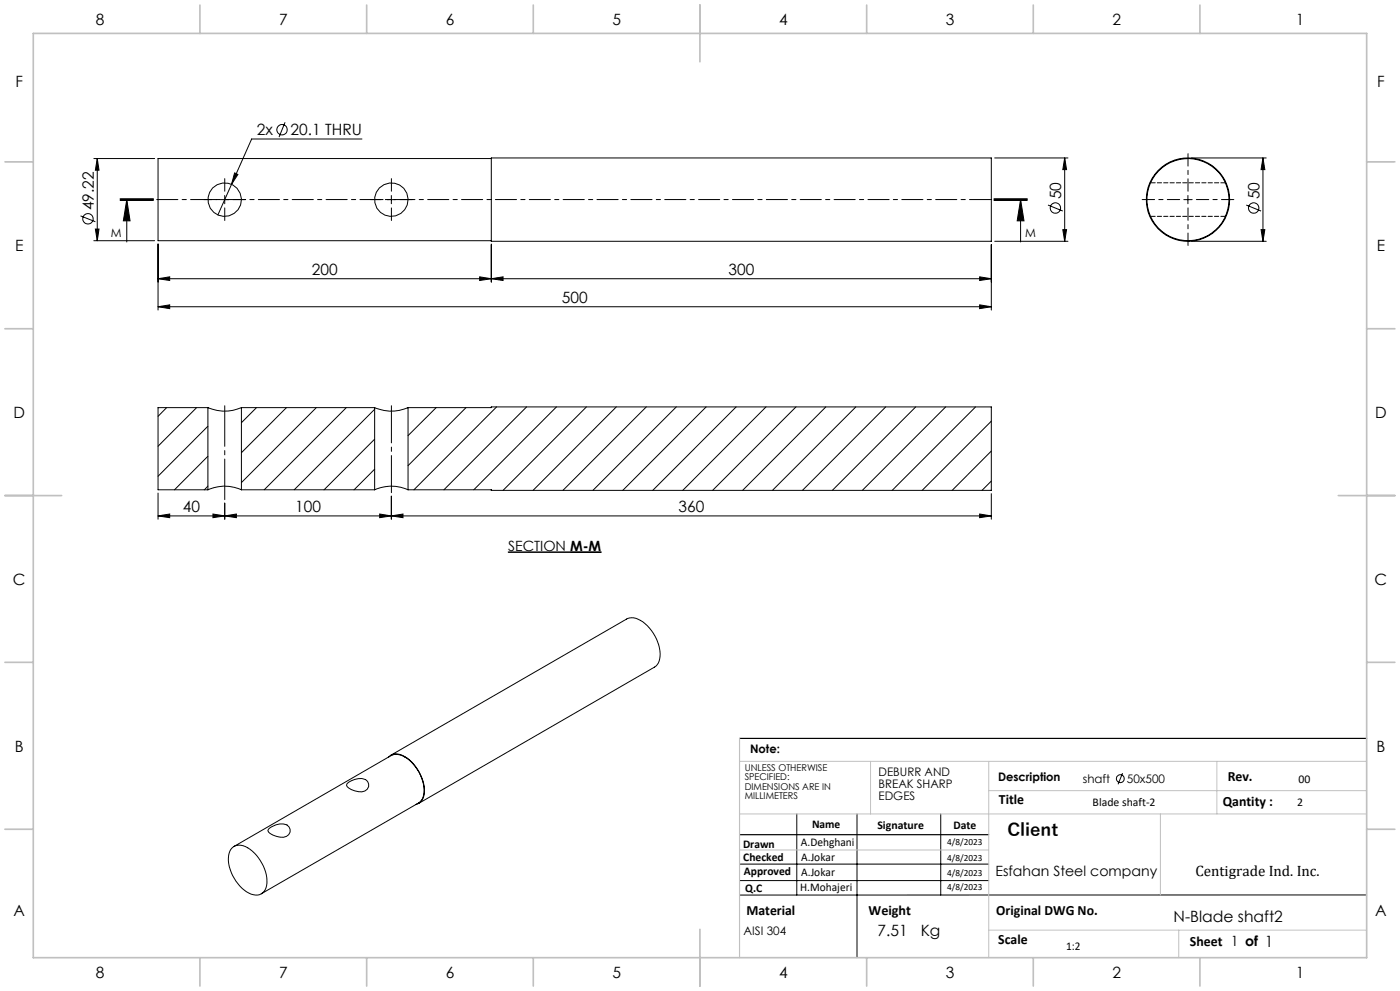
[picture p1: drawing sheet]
<svg xmlns="http://www.w3.org/2000/svg" width="420mm" height="297mm" viewBox="0 0 420 297" stroke-linecap="round" stroke-linejoin="round" font-family="sans-serif">
<g fill="none" stroke="#000" stroke-width=".3">
<path d="M85.5 36.7l-1.8 4.4M28.2 47.5h18.2M29.2 47.5v24.6M29.2 47.5l.5 3.5h-1.1zM36 59.8h10M36 59.6h10M38 59.8l1 6.4h-2zM38 59.8v12.7M66.1 59.8h2.6M67.4 58.6v2.5M69.5 55.2l-4.1 9.2M70.4 51.8l1 .5-1.9 2.9z"/>
<path d="M108.6 41.7h-33.1l-6 13.5M116.2 59.8h2.4M117.4 58.6v2.5M147.4 47.3h150v25h-150zM147.4 47.5h-100v24.6h100M298.2 59.8h10M298.2 59.6h10M298.4 47.3h22M306.2 59.8l1 6.4h-2zM306.2 59.8v12.7M319.4 47.3v25M319.4 47.3l.6 3.5h-1.2z"/>
<path d="M355.1 59.8h2.5M356.4 58.6v2.5M357.4 47.3h22.5M378.9 47.3v25M378.9 47.3l.5 3.5h-1.1zM24.2 64.7l4.4 1.8M28.2 72.1h18.2M28.6 68.6h1.1l-.5 3.5zM36 60.1h10zM47.4 73.1v19.8M147.4 73.1v11.4M297.4 73.3v19.6"/>
<path d="M298.2 60.1h10M298.4 72.3h22M314.4 61.5l4.4 1.7M318.8 68.8h1.2l-.6 3.5zM357.4 72.3h22.5M373.9 61.5l4.4 1.7M378.3 68.8h1.1l-.5 3.5zM47.4 91.9l3.5-.5v1.1zM47.4 83.5l3.5-.5v1.1zM47.4 91.9h250M47.4 83.5h250M143.9 83l3.5 .5-3.5 .6z"/>
<path d="M147.4 83.5l3.5-.5v1.1zM293.9 91.4l3.5 .5-3.5 .6zM293.9 83l3.5 .5-3.5 .6zM50 122.2l-2.6 2.6M59 122.2l-11.6 11.5M62.4 127.7l-15 15M62.4 136.7l-10 10.1M62.4 122.2a12.3 12.3 0 0 0 10 0M62.4 122.2h-15v24.6h15M62.4 122.2v24.6M72.4 122.2h40M72.4 122.2v24.6"/>
<path d="M76.9 122.2l-4.5 4.5M85.9 122.2l-13.5 13.5M94.9 122.2l-22.5 22.4M103.9 122.2l-24.6 24.6M112.4 122.7l-24.1 24.1M112.4 131.6l-15.2 15.2M112.4 122.2a12.2 12.2 0 0 0 10 0M112.4 122.2v24.6M122.4 122.2h25v-.2h150v25h-150v-.2h-25M122.4 122.2v24.6M130.8 122.2l-8.4 8.4M139.8 122.2l-17.4 17.4"/>
<path d="M149 122l-24.8 24.8M158 122l-24.8 24.8M166.9 122l-24.8 24.8M175.9 122l-25 25M184.9 122l-25 25M193.9 122l-25 25M202.9 122l-25 25M211.8 122l-25 25M220.8 122l-25 25M229.8 122l-25 25M238.8 122l-25 25M247.8 122l-25 25"/>
<path d="M256.8 122l-25.1 25M265.7 122l-25 25M274.7 122l-25 25M283.7 122l-25 25M292.7 122l-25 25M297.4 126.2l-20.8 20.8M297.4 135.2l-11.8 11.8M47.4 154.6l3.5-.5v1zM47.4 147.8v7.8M47.4 154.6h250M62.4 145.7l-1.1 1.1M62.4 146.8a12 12 0 0 1 10 0"/>
<path d="M63.9 154.1l3.5 .5-3.5 .5zM67.4 154.6l3.5-.5v1zM67.4 150.8v4.8M72.4 146.8h40M112.4 140.6l-6.2 6.2M112.4 146.8a12 12 0 0 1 10 0M113.9 154.1l3.5 .5-3.5 .5zM117.4 154.6l3.5-.5v1zM117.4 148.7v6.9M293.9 154.1l3.5 .5-3.5 .5zM297.4 148v7.6M297.4 144.2l-2.8 2.8"/>
<path d="M152.4 165.4h28M152.4 165.5h18.6M104.1 234.9a5.8 5.8 0 0 1 5.6-1.3 1.97 1.97 0 0 1 .9 2.3 1.97 1.97 0 0 1-2 1.4 5 5 0 0 1-4.6-2zM116.6 226.9a3.7 3.7 0 0 1 4.8-.1 12.5 12.5 0 0 1 5.8 11.5l-.4 1.3a2.97 2.97 0 0 1-2 1.5M117.3 226.3l70.7-40.8a4.5 4.5 0 0 1 4.9 .9 12.4 12.4 0 0 1 5 11.1l-.4 1.3-1.2 1.2-70.7 40.8M336.8 231.7l-1.4 3.4M69.6 254.1a4 4 0 0 1 5.4 .4 11.9 11.9 0 0 1 4.8 11.6 3.3 3.3 0 0 1-5.2 1.5 12 12 0 0 1-5.9-11.8zM70.2 253.7l47.1-27.3a5.4 5.4 0 0 1 6.2 2.1 12.1 12.1 0 0 1 3.6 9.7l-.4 1.3-1.1 1.2-47.2 27.2M80.5 248.5a5.6 5.6 0 0 1 5.6-1.2 1.97 1.97 0 0 1 .9 2.2 1.97 1.97 0 0 1-2 1.4 5.1 5.1 0 0 1-4.6-1.9zM221.9 259h74.7M239 243.9v24.3M257.1 243.9v43.1"/>
<path d="M282.2 243.9v24.3M221.9 263.9h74.7M410 268.2h-188.1"/>
<circle cx="84.6" cy="38.9" r="1.55"/>
<circle cx="67.4" cy="59.8" r="5"/>
<circle cx="117.4" cy="59.8" r="5"/>
<circle cx="356.4" cy="59.8" r="12.3"/>
<circle cx="356.4" cy="59.8" r="12.5"/>
<circle cx="26.4" cy="65.6" r="1.55"/>
<circle cx="316.6" cy="62.3" r="1.56"/>
<circle cx="376.1" cy="62.3" r="1.56"/>
<circle cx="336.1" cy="233.4" r="1.18"/>
</g>
<path d="M171 165.5h9.4" fill="none" stroke="#000" stroke-width=".4"/>
<path d="M64.9 59.8h-3.8M67.4 57.3v-3.8M69.9 59.8h3.8M114.9 59.8h-3.8M117.4 57.3v-3.8M119.9 59.8h3.8M67.4 62.3v3.8M117.4 62.3v3.8" fill="none" stroke="#000" stroke-width=".3" stroke-dasharray="15.2 1.3 1.3 1.3"/>
<path d="M67.4 149.7v-28.1" fill="none" stroke="#000" stroke-width=".3" stroke-dasharray="15.2 1.3 1.3 1.3" stroke-dashoffset="3.1"/>
<path d="M117.4 147.7v-26.1" fill="none" stroke="#000" stroke-width=".3" stroke-dasharray="15.2 1.3 1.3 1.3" stroke-dashoffset="4.1"/>
<path d="M353.9 59.8h-11.2M356.4 57.3v-11.2M358.9 59.8h11.3M356.4 62.3v11.3" fill="none" stroke="#000" stroke-width=".3" stroke-dasharray="15.2 1.3 1.3 1.3" stroke-dashoffset="11.5"/>
<path d="M308.2 59.8h-272.2" fill="none" stroke="#000" stroke-width=".3" stroke-dasharray="6.3 1.3 1.3 1.3" stroke-dashoffset="-.8"/>
<path d="M221.9 221.3h188.1M221.9 250.2h74.7" fill="none" stroke="#000" stroke-width=".35"/>
<path d="M221.9 228.2h188.1M261.2 228.2v15.7M296.6 228.2v58.8M296.6 237h113.4M365.1 228.2v15.7M221.9 243.9h188.1M221.9 254.7h74.7M348.1 243.9v24.3M296.6 278.8h113.4M353.6 278.8v8.2" fill="none" stroke="#c0c0c0" stroke-width=".3"/>
<path d="M221.9 221.3v65.7" fill="none" stroke="#c0c0c0" stroke-width=".35"/>
<g fill="none" stroke="#c0c0c0" stroke-width=".5">
<path d="M10 10h400v277h-400zM60 1.5v8.5M110 1.5v8.5M160 1.5v8.5M210 1.5v17M260 1.5v8.5M310 1.5v8.5M360 1.5v8.5M1.5 48.5h8.5M410 48.5h8.5M1.5 98.5h8.5M410 98.5h8.5"/>
<path d="M1.5 148.5h17M401.5 148.5h17M1.5 198.5h8.5M410 198.5h8.5M1.5 248.5h8.5M410 248.5h8.5M210 278.5v17M60 287v8.5M110 287v8.5M160 287v8.5M260 287v8.5M310 287v8.5"/>
<path d="M360 287v8.5"/>
</g>
<g fill="#000">
<path d="M306.2 59.8l1 6.4h-2zM38 59.8l1 6.4h-2z"/>
<path d="M378.9 47.3l.5 3.5h-1.1zM378.3 68.8h1.1l-.5 3.5zM319.4 47.3l.6 3.5h-1.2zM318.8 68.8h1.2l-.6 3.5zM29.2 47.5l.5 3.5h-1.1zM28.6 68.6h1.1l-.5 3.5z"/>
<path d="M47.4 91.9l3.5-.5v1.1zM293.9 91.4l3.5 .5-3.5 .6zM47.4 83.5l3.5-.5v1.1zM143.9 83l3.5 .5-3.5 .6zM147.4 83.5l3.5-.5v1.1zM293.9 83l3.5 .5-3.5 .6zM70.4 51.8l-.9 3.4 1.9-2.9z"/>
<path d="M47.4 154.6l3.5-.5v1zM63.9 154.1l3.5 .5-3.5 .5zM117.4 154.6l3.5-.5v1zM293.9 154.1l3.5 .5-3.5 .5z"/>
<path d="M113.9 154.1l3.5 .5-3.5 .5zM67.4 154.6l3.5-.5v1z"/>
</g>
<path d="M367.7 54.8h-22.6M345.1 64.8h22.6" fill="none" stroke="#000" stroke-width=".3" stroke-dasharray="1.3 .6" stroke-dashoffset="-.1"/>
<text font-size="5.3" x="302.2" y="250.7">Client</text>
<g font-size="4.7">
<text x="28.7" y="7.6">8</text>
<text x="83.7" y="7.6">7</text>
<text x="133.7" y="7.6">6</text>
<text x="183.7" y="7.6">5</text>
<text x="233.7" y="7.6">4</text>
<text x="283.7" y="7.6">3</text>
<text x="333.7" y="7.6">2</text>
<text x="388.7" y="7.6">1</text>
<text x="4.6" y="26.1">F</text>
<text x="413.1" y="26.1">F</text>
<text x="77.1" y="40.6">2x</text>
<text x="87.2" y="40.6">20.1 THRU</text>
<text x="318.4" y="59.8" transform="rotate(-90 318.4 59.8)">50</text>
<text x="377.8" y="59.8" transform="rotate(-90 377.8 59.8)">50</text>
<text x="28.1" y="63" transform="rotate(-90 28.1 63)">49.22</text>
<text x="4.5" y="75.3">E</text>
<text x="413" y="75.3">E</text>
<text x="93.5" y="82.5">200</text>
<text x="218.5" y="82.5">300</text>
<text x="168.5" y="90.9">500</text>
<text x="4" y="125.3">D</text>
<text x="412.5" y="125.3">D</text>
<text x="54.8" y="153.6">40</text>
<text x="88.5" y="153.6">100</text>
<text x="203.5" y="153.6">360</text>
<text x="3.9" y="175.3">C</text>
<text x="412.4" y="175.3">C</text>
<text x="4.4" y="225.3">B</text>
<text x="412.9" y="225.3">B</text>
<text x="4" y="274.6">A</text>
<text x="412.5" y="274.6">A</text>
<text x="263.3" y="280.5">7.51</text>
<text x="276.2" y="280.5">Kg</text>
<text x="352.1" y="276.4">N-Blade shaft2</text>
<text x="28.7" y="293.1">8</text>
<text x="83.7" y="293.1">7</text>
<text x="133.7" y="293.1">6</text>
<text x="183.7" y="293.1">5</text>
<text x="233.7" y="293.1">4</text>
<text x="283.7" y="293.1">3</text>
<text x="333.7" y="293.1">2</text>
<text x="388.7" y="293.1">1</text>
</g>
<text font-size="4.5" x="358.6" y="262.6">Centigrade Ind. Inc.</text>
<g font-size="4.2">
<text x="152.4" y="165.1">SECTION M-M</text>
<text x="368.3" y="234.1">Rev.</text>
<text x="299.7" y="240.9">Title</text>
<text x="366.8" y="241.6">Qantity :</text>
<text x="298.6" y="262.6">Esfahan Steel company</text>
<text x="223.9" y="274.2">Material</text>
<text x="260.6" y="274.2">Weight</text>
<text x="298.9" y="274.2">Original DWG No.</text>
<text x="299.5" y="282.8">Scale</text>
<text x="357" y="283.6">Sheet 1 of 1</text>
</g>
<g font-size="3.5">
<text x="33.3" y="70.9">M</text>
<text x="307.5" y="70.9">M</text>
<text x="225" y="225.7">Note:</text>
<text x="263.6" y="232.6">DEBURR AND</text>
<text x="263.6" y="236.1">BREAK SHARP</text>
<text x="263.6" y="239.7">EDGES</text>
<text x="299.4" y="234.1">Description</text>
<text x="324.9" y="234.7">shaft</text>
<text x="338.1" y="234.7">50x500</text>
<text x="389.6" y="234.7">00</text>
<text x="327.8" y="241.6">Blade shaft-2</text>
<text x="389.2" y="241.6">2</text>
<text x="243.6" y="248.1">Name</text>
<text x="263.2" y="248.5">Signature</text>
<text x="286" y="248.5">Date</text>
<text x="222.9" y="254">Drawn</text>
<text x="240.3" y="253.6">A.Dehghani</text>
<text x="240.4" y="257.9">A.Jokar</text>
<text x="223" y="258.1">Checked</text>
<text x="223.2" y="262.1">Approved</text>
<text x="240.4" y="262.4">A.Jokar</text>
<text x="223.6" y="267.4">Q.C</text>
<text x="240.1" y="267.1">H.Mohajeri</text>
<text x="223.1" y="280.2">AISI 304</text>
<text x="319.8" y="284.6">1:2</text>
</g>
<g font-size="2.8">
<text x="223.4" y="231">UNLESS OTHERWISE</text>
<text x="223.4" y="233.8">SPECIFIED:</text>
<text x="223.4" y="236.7">DIMENSIONS ARE IN</text>
<text x="223.4" y="239.5">MILLIMETERS</text>
<text x="284.2" y="253.2">4/8/2023</text>
<text x="284.2" y="258.1">4/8/2023</text>
<text x="284.2" y="262.7">4/8/2023</text>
<text x="284.2" y="266.6">4/8/2023</text>
</g>
</svg>
